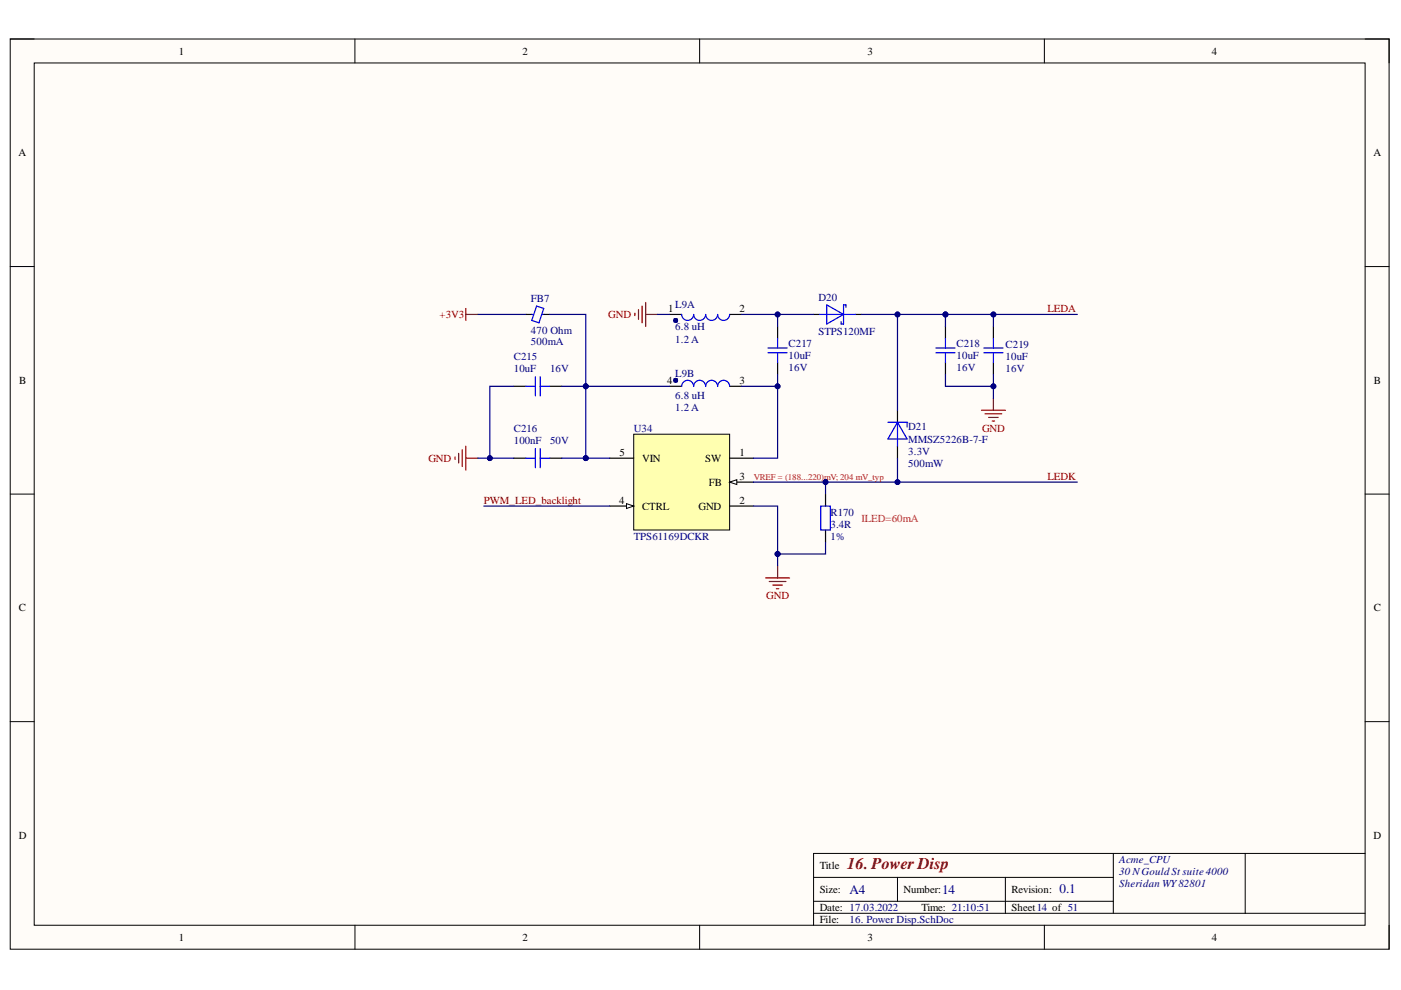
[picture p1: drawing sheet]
<svg xmlns="http://www.w3.org/2000/svg" width="297mm" height="210mm" viewBox="0 0 297 210" stroke-linecap="round" stroke-linejoin="round" font-family="sans-serif">
<path d="M2.2 8.3h292.3v193h-292.3z" fill-rule="evenodd" fill="#fffcf8"/>
<path d="M2.2 8.3h292.3v193h-292.3z" fill="none" stroke="#000" stroke-width=".21"/>
<path d="M7.3 13.3h282.1v182.9h-282.1z" fill-rule="evenodd" fill="#fffcf8"/>
<g fill="none" stroke="#000" stroke-width=".21">
<path d="M2.2 8.3h5.1M7.3 13.3h282.1v182.9h-282.1zM75.3 8.3v5M148.3 8.3v5M221.4 8.3v5M289.4 8.3h5.1v5M2.2 56.5h5.1M289.4 56.5h5.1M2.2 104.8h5.1M289.4 104.8h5.1M2.2 153h5.1M289.4 153h5.1"/>
<path d="M75.3 196.2v5.1M148.3 196.2v5.1M172.5 186h63.5M172.5 193.6h116.9M172.5 191.1h63.5M190.3 186v5.1M213.2 186v7.6M221.4 196.2v5.1M236 180.9v12.7M264 180.9v12.7M289.4 180.9h-116.9v15.3M294.5 196.2v5.1"/>
</g>
<path d="M98.8 65.4v2.5M98.8 66.7h2.5" fill="none" stroke="#800000" stroke-width=".25"/>
<path d="M134.4 92.1h20.3v20.3h-20.3z" fill-rule="evenodd" fill="#ffffb0"/>
<path d="M134.4 92.1h20.3v20.3h-20.3z" fill="none" stroke="#000" stroke-width=".21"/>
<path d="M154.7 97.1h5.1M154.7 107.3h5.1M154.7 102.2h5.1" fill="none" stroke="#000" stroke-width=".25"/>
<path d="M154.7 102.2l1.5-.5v1z" fill="#f8fcff"/>
<path d="M154.7 102.2l1.5-.5v1z" fill="none" stroke="#000" stroke-width=".21"/>
<path d="M129.3 107.3h5.1" fill="none" stroke="#000" stroke-width=".25"/>
<path d="M132.8 106.8l1.6 .5-1.6 .5z" fill="#f8fcff"/>
<path d="M132.8 106.8l1.6 .5-1.6 .5z" fill="none" stroke="#000" stroke-width=".21"/>
<g fill="none" stroke="#000" stroke-width=".25">
<path d="M111.5 66.7h1.2M115.3 66.7h1.3M142 66.7h2.5M154.7 66.7h2.5M164.9 69.2v2.5M164.9 76.8v2.6M172.5 66.7h1.3M181.4 66.7h1.3M200.5 69.2v2.5M200.5 76.8v2.6M210.6 69.2v2.5M210.6 76.8v2.6"/>
<path d="M108.9 97.1h2.6M108.9 81.9h2.6M116.6 97.1h2.5M116.6 81.9h2.5M129.3 97.1h5.1M142 81.9h2.5M154.7 81.9h2.5M190.3 87v2.5M190.3 94.6v2.5M175 104.8v2.5M175 112.4v2.5"/>
</g>
<g fill="none" stroke="#00f" stroke-width=".25">
<path d="M112.7 66.7h.3M113.5 79.9v4M113.8 64.9l1.5 .5-1 3-1.6-.5zM114.5 79.9v4M115 66.7h.3M144.5 66.7a1.27 1.27 0 0 0 1.3 1.2 1.27 1.27 0 0 0 1.3-1.2 1.27 1.27 0 0 0 1.2 1.2 1.27 1.27 0 0 0 1.3-1.2 1.27 1.27 0 0 0 1.3 1.2 1.27 1.27 0 0 0 1.3-1.2 1.27 1.27 0 0 0 1.2 1.2 1.27 1.27 0 0 0 1.3-1.2M162.8 73.8h4.1M162.8 74.8h4.1M164.9 71.7v2.1M164.9 74.8v2M173.8 66.7h7.6M175.3 64.6l3.5 2.1-3.5 2z"/>
<path d="M179.4 65.1v-.5h-.6v4.1h-.5v-.5M198.4 73.8h4.1M198.4 74.8h4.1M200.5 71.7v2.1M200.5 74.8v2M208.6 73.8h4.1M208.6 74.8h4.1M210.6 71.7v2.1M210.6 74.8v2M111.5 97.1h2M111.5 81.9h2M113.5 95.1v4.1"/>
<path d="M114.5 95.1v4.1M114.5 97.1h2.1M114.5 81.9h2.1M144.5 81.9a1.27 1.27 0 0 1 1.3-1.3 1.27 1.27 0 0 1 1.3 1.3 1.27 1.27 0 0 1 1.2-1.3 1.27 1.27 0 0 1 1.3 1.3 1.27 1.27 0 0 1 1.3-1.3 1.27 1.27 0 0 1 1.3 1.3 1.27 1.27 0 0 1 1.2-1.3 1.27 1.27 0 0 1 1.3 1.3M188.3 89.5h4v1M190.3 89.5l2 3.6h-4zM190.3 89.5v5.1M174 107.3h2.1v5.1h-2.1z"/>
</g>
<g fill="none" stroke="#000080" stroke-width=".76">
<circle cx="143.3" cy="67.9" r=".13"/>
<circle cx="143.3" cy="80.6" r=".13"/>
</g>
<g fill="none" stroke="#800000" stroke-width=".25">
<path d="M134.6 66.4v.5M135.4 65.7v2M136.1 64.9v3.5M136.9 64.1v5.1M136.9 66.7h2.5M96.5 96.9v.5M97.2 96.1v2.1M98 95.4v3.5M98.8 94.6v5.1M98.8 97.1h2.5M208.1 87h5.1M208.8 87.7h3.6"/>
<path d="M209.6 88.5h2M210.4 89.3h.5M210.6 84.5v2.5M164.9 120v2.5M162.3 122.5h5.1M163.1 123.3h3.5M163.8 124.1h2.1M164.6 124.8h.5"/>
</g>
<path d="M101.3 66.7h10.2M119.1 97.1h5.1M102.6 107.3h26.7" fill="none" stroke="#000080" stroke-width=".25"/>
<circle cx="124.2" cy="97.1" r=".51" fill="#000080"/>
<circle cx="124.2" cy="97.1" r=".51" fill="none" stroke="#000080" stroke-width=".21"/>
<path d="M108.9 81.9h-5v15.2h-2.6" fill="none" stroke="#000080" stroke-width=".25"/>
<circle cx="103.9" cy="97.1" r=".51" fill="#000080"/>
<circle cx="103.9" cy="97.1" r=".51" fill="none" stroke="#000080" stroke-width=".21"/>
<path d="M103.9 97.1h5" fill="none" stroke="#000080" stroke-width=".25"/>
<circle cx="103.9" cy="97.1" r=".51" fill="#000080"/>
<circle cx="103.9" cy="97.1" r=".51" fill="none" stroke="#000080" stroke-width=".21"/>
<path d="M200.5 66.7v2.5" fill="none" stroke="#000080" stroke-width=".25"/>
<circle cx="200.5" cy="66.7" r=".51" fill="#000080"/>
<circle cx="200.5" cy="66.7" r=".51" fill="none" stroke="#000080" stroke-width=".21"/>
<path d="M200.5 79.4v2.5h10.1v2.6" fill="none" stroke="#000080" stroke-width=".25"/>
<circle cx="210.6" cy="81.9" r=".51" fill="#000080"/>
<circle cx="210.6" cy="81.9" r=".51" fill="none" stroke="#000080" stroke-width=".21"/>
<path d="M210.6 79.4v2.5" fill="none" stroke="#000080" stroke-width=".25"/>
<circle cx="210.6" cy="81.9" r=".51" fill="#000080"/>
<circle cx="210.6" cy="81.9" r=".51" fill="none" stroke="#000080" stroke-width=".21"/>
<path d="M210.6 66.7v2.5" fill="none" stroke="#000080" stroke-width=".25"/>
<circle cx="210.6" cy="66.7" r=".51" fill="#000080"/>
<circle cx="210.6" cy="66.7" r=".51" fill="none" stroke="#000080" stroke-width=".21"/>
<path d="M159.8 107.3h5.1v10.2" fill="none" stroke="#000080" stroke-width=".25"/>
<circle cx="164.9" cy="117.5" r=".51" fill="#000080"/>
<circle cx="164.9" cy="117.5" r=".51" fill="none" stroke="#000080" stroke-width=".21"/>
<path d="M172.5 66.7h-7.6v2.5" fill="none" stroke="#000080" stroke-width=".25"/>
<circle cx="164.9" cy="66.7" r=".51" fill="#000080"/>
<circle cx="164.9" cy="66.7" r=".51" fill="none" stroke="#000080" stroke-width=".21"/>
<path d="M139.4 66.7h2.6M157.2 66.7h7.7" fill="none" stroke="#000080" stroke-width=".25"/>
<circle cx="164.9" cy="66.7" r=".51" fill="#000080"/>
<circle cx="164.9" cy="66.7" r=".51" fill="none" stroke="#000080" stroke-width=".21"/>
<path d="M157.2 81.9h7.7" fill="none" stroke="#000080" stroke-width=".25"/>
<circle cx="164.9" cy="81.9" r=".51" fill="#000080"/>
<circle cx="164.9" cy="81.9" r=".51" fill="none" stroke="#000080" stroke-width=".21"/>
<path d="M116.6 66.7h7.6v15.2" fill="none" stroke="#000080" stroke-width=".25"/>
<circle cx="124.2" cy="81.9" r=".51" fill="#000080"/>
<circle cx="124.2" cy="81.9" r=".51" fill="none" stroke="#000080" stroke-width=".21"/>
<path d="M124.2 97.1h5.1" fill="none" stroke="#000080" stroke-width=".25"/>
<circle cx="124.2" cy="97.1" r=".51" fill="#000080"/>
<circle cx="124.2" cy="97.1" r=".51" fill="none" stroke="#000080" stroke-width=".21"/>
<path d="M164.9 79.4v17.7h-5.1" fill="none" stroke="#000080" stroke-width=".25"/>
<circle cx="164.9" cy="81.9" r=".51" fill="#000080"/>
<circle cx="164.9" cy="81.9" r=".51" fill="none" stroke="#000080" stroke-width=".21"/>
<path d="M175 114.9v2.6h-10.1" fill="none" stroke="#000080" stroke-width=".25"/>
<circle cx="164.9" cy="117.5" r=".51" fill="#000080"/>
<circle cx="164.9" cy="117.5" r=".51" fill="none" stroke="#000080" stroke-width=".21"/>
<path d="M164.9 117.5v2.5" fill="none" stroke="#000080" stroke-width=".25"/>
<circle cx="164.9" cy="117.5" r=".51" fill="#000080"/>
<circle cx="164.9" cy="117.5" r=".51" fill="none" stroke="#000080" stroke-width=".21"/>
<path d="M124.2 81.9h17.8" fill="none" stroke="#000080" stroke-width=".25"/>
<circle cx="124.2" cy="81.9" r=".51" fill="#000080"/>
<circle cx="124.2" cy="81.9" r=".51" fill="none" stroke="#000080" stroke-width=".21"/>
<path d="M119.1 81.9h5.1v15.2" fill="none" stroke="#000080" stroke-width=".25"/>
<circle cx="124.2" cy="81.9" r=".51" fill="#000080"/>
<circle cx="124.2" cy="81.9" r=".51" fill="none" stroke="#000080" stroke-width=".21"/>
<circle cx="124.2" cy="97.1" r=".51" fill="#000080"/>
<circle cx="124.2" cy="97.1" r=".51" fill="none" stroke="#000080" stroke-width=".21"/>
<path d="M190.3 97.1v5.1" fill="none" stroke="#000080" stroke-width=".25"/>
<circle cx="190.3" cy="102.2" r=".51" fill="#000080"/>
<circle cx="190.3" cy="102.2" r=".51" fill="none" stroke="#000080" stroke-width=".21"/>
<path d="M190.3 66.7v20.3" fill="none" stroke="#000080" stroke-width=".25"/>
<circle cx="190.3" cy="66.7" r=".51" fill="#000080"/>
<circle cx="190.3" cy="66.7" r=".51" fill="none" stroke="#000080" stroke-width=".21"/>
<path d="M175 102.2v2.6" fill="none" stroke="#000080" stroke-width=".25"/>
<circle cx="175" cy="102.2" r=".51" fill="#000080"/>
<circle cx="175" cy="102.2" r=".51" fill="none" stroke="#000080" stroke-width=".21"/>
<path d="M182.7 66.7h17.8" fill="none" stroke="#000080" stroke-width=".25"/>
<circle cx="190.3" cy="66.7" r=".51" fill="#000080"/>
<circle cx="190.3" cy="66.7" r=".51" fill="none" stroke="#000080" stroke-width=".21"/>
<circle cx="200.5" cy="66.7" r=".51" fill="#000080"/>
<circle cx="200.5" cy="66.7" r=".51" fill="none" stroke="#000080" stroke-width=".21"/>
<path d="M200.5 66.7h27.9" fill="none" stroke="#000080" stroke-width=".25"/>
<circle cx="200.5" cy="66.7" r=".51" fill="#000080"/>
<circle cx="200.5" cy="66.7" r=".51" fill="none" stroke="#000080" stroke-width=".21"/>
<circle cx="210.6" cy="66.7" r=".51" fill="#000080"/>
<circle cx="210.6" cy="66.7" r=".51" fill="none" stroke="#000080" stroke-width=".21"/>
<path d="M159.8 102.2h68.6" fill="none" stroke="#000080" stroke-width=".25"/>
<circle cx="175" cy="102.2" r=".51" fill="#000080"/>
<circle cx="175" cy="102.2" r=".51" fill="none" stroke="#000080" stroke-width=".21"/>
<circle cx="190.3" cy="102.2" r=".51" fill="#000080"/>
<circle cx="190.3" cy="102.2" r=".51" fill="none" stroke="#000080" stroke-width=".21"/>
<text font-size="3.5" fill="#800000" x="179.6" y="184.3">16. Power Disp</text>
<g font-size="2.8" fill="#000080">
<text x="180.1" y="189.5">A4</text>
<text x="199.8" y="189.5">14</text>
<text x="224.6" y="189.2">0.1</text>
</g>
<g font-size="2.3">
<text x="37.9" y="11.6">1</text>
<text x="110.8" y="11.6">2</text>
<text x="183.9" y="11.6">3</text>
<text x="256.9" y="11.6">4</text>
<text x="3.9" y="33.1">A</text>
<text x="291.2" y="33.1">A</text>
<text x="141.7" y="66.1">1</text>
<text x="156.8" y="66.1">2</text>
<text x="4.1" y="81.4">B</text>
<text x="141.5" y="81.4">4</text>
<text x="156.8" y="81.4">3</text>
<text x="291.3" y="81.4">B</text>
<text x="131.3" y="96.6">5</text>
<text x="136.2" y="97.9">VIN</text>
<text x="149.5" y="97.9">SW</text>
<text x="156.8" y="96.6">1</text>
<text x="156.8" y="101.7">3</text>
<text x="131.3" y="106.8">4</text>
<text x="150.3" y="103">FB</text>
<text x="156.8" y="106.8">2</text>
<text x="136.2" y="108.1">CTRL</text>
<text x="148.1" y="108.1">GND</text>
<text x="4" y="129.6">C</text>
<text x="291.3" y="129.6">C</text>
<text x="4" y="177.8">D</text>
<text x="291.2" y="177.8">D</text>
<text x="173.8" y="184.3">Title</text>
<text x="173.8" y="189.3">Size:</text>
<text x="191.6" y="189.3">Number:</text>
<text x="214.5" y="189.3">Revision:</text>
<text x="173.8" y="193.1">Date: 17.03.2022</text>
<text x="173.8" y="195.7">File:</text>
<text x="195.4" y="193.1">Time: 21:10:51</text>
<text x="214.5" y="193.1">Sheet14 of 51</text>
<text x="37.9" y="199.5">1</text>
<text x="110.8" y="199.5">2</text>
<text x="183.9" y="199.5">3</text>
<text x="256.9" y="199.5">4</text>
</g>
<g font-size="2.3" fill="#000080">
<text x="112.6" y="64.1">FB7</text>
<text x="143.2" y="65.4">L9A</text>
<text x="173.5" y="63.9">D20</text>
<text x="112.6" y="70.7">470 Ohm</text>
<text x="143.2" y="70">6.8 uH</text>
<text x="173.5" y="71">STPS120MF</text>
<text x="108.9" y="76.3">C215</text>
<text x="112.6" y="73.2">500mA</text>
<text x="143.2" y="72.7">1.2 A</text>
<text x="167.2" y="76">10uF</text>
<text x="167.2" y="73.5">C217</text>
<text x="202.8" y="76">10uF</text>
<text x="202.8" y="73.5">C218</text>
<text x="213.2" y="76.3">10uF</text>
<text x="213.2" y="73.8">C219</text>
<text x="108.9" y="78.8">10uF</text>
<text x="116.6" y="78.8">16V</text>
<text x="143.2" y="80">L9B</text>
<text x="167.2" y="78.6">16V</text>
<text x="202.8" y="78.6">16V</text>
<text x="213.2" y="78.8">16V</text>
<text x="143.2" y="84.7">6.8 uH</text>
<text x="143.2" y="87.2">1.2 A</text>
<text x="108.9" y="94.1">100nF</text>
<text x="108.9" y="91.5">C216</text>
<text x="116.6" y="94.1">50V</text>
<text x="134.4" y="91.5">U34</text>
<text x="192.6" y="91.2">D21</text>
<text x="192.6" y="93.9">MMSZ5226B-7-F</text>
<text x="192.6" y="96.4">3.3V</text>
<text x="192.6" y="98.9">500mW</text>
<text x="176.1" y="111.9">3.4R</text>
<text x="176.1" y="109.3">R170</text>
<text x="134.4" y="114.4">TPS61169DCKR</text>
<text x="176.1" y="114.4">1%</text>
<text x="237.3" y="183">Acme_CPU</text>
<text x="237.3" y="185.5">30 NGould St suite 4000</text>
<text x="237.3" y="188.1">Sheridan WY82801</text>
<text x="180.1" y="195.7">16. Power Disp.SchDoc</text>
</g>
<g font-size="2.3" fill="#800000">
<text x="93.2" y="67.4">+3V3</text>
<text x="129" y="67.4">GND</text>
<text x="222.1" y="66.1">LEDA</text>
<text x="208.2" y="91.5">GND</text>
<text x="90.8" y="97.9">GND</text>
<text x="222.1" y="101.7">LEDK</text>
<text x="102.6" y="106.8">PWM_LED_backlight</text>
<text x="162.5" y="127.1">GND</text>
</g>
<text font-size="2.3" fill="#ee0e22" x="182.7" y="110.6">ILED=60mA</text>
<text font-size="1.9" fill="#f00" x="159.8" y="101.8">VREF = (188...220)mV; 204 mV_typ</text>
</svg>
